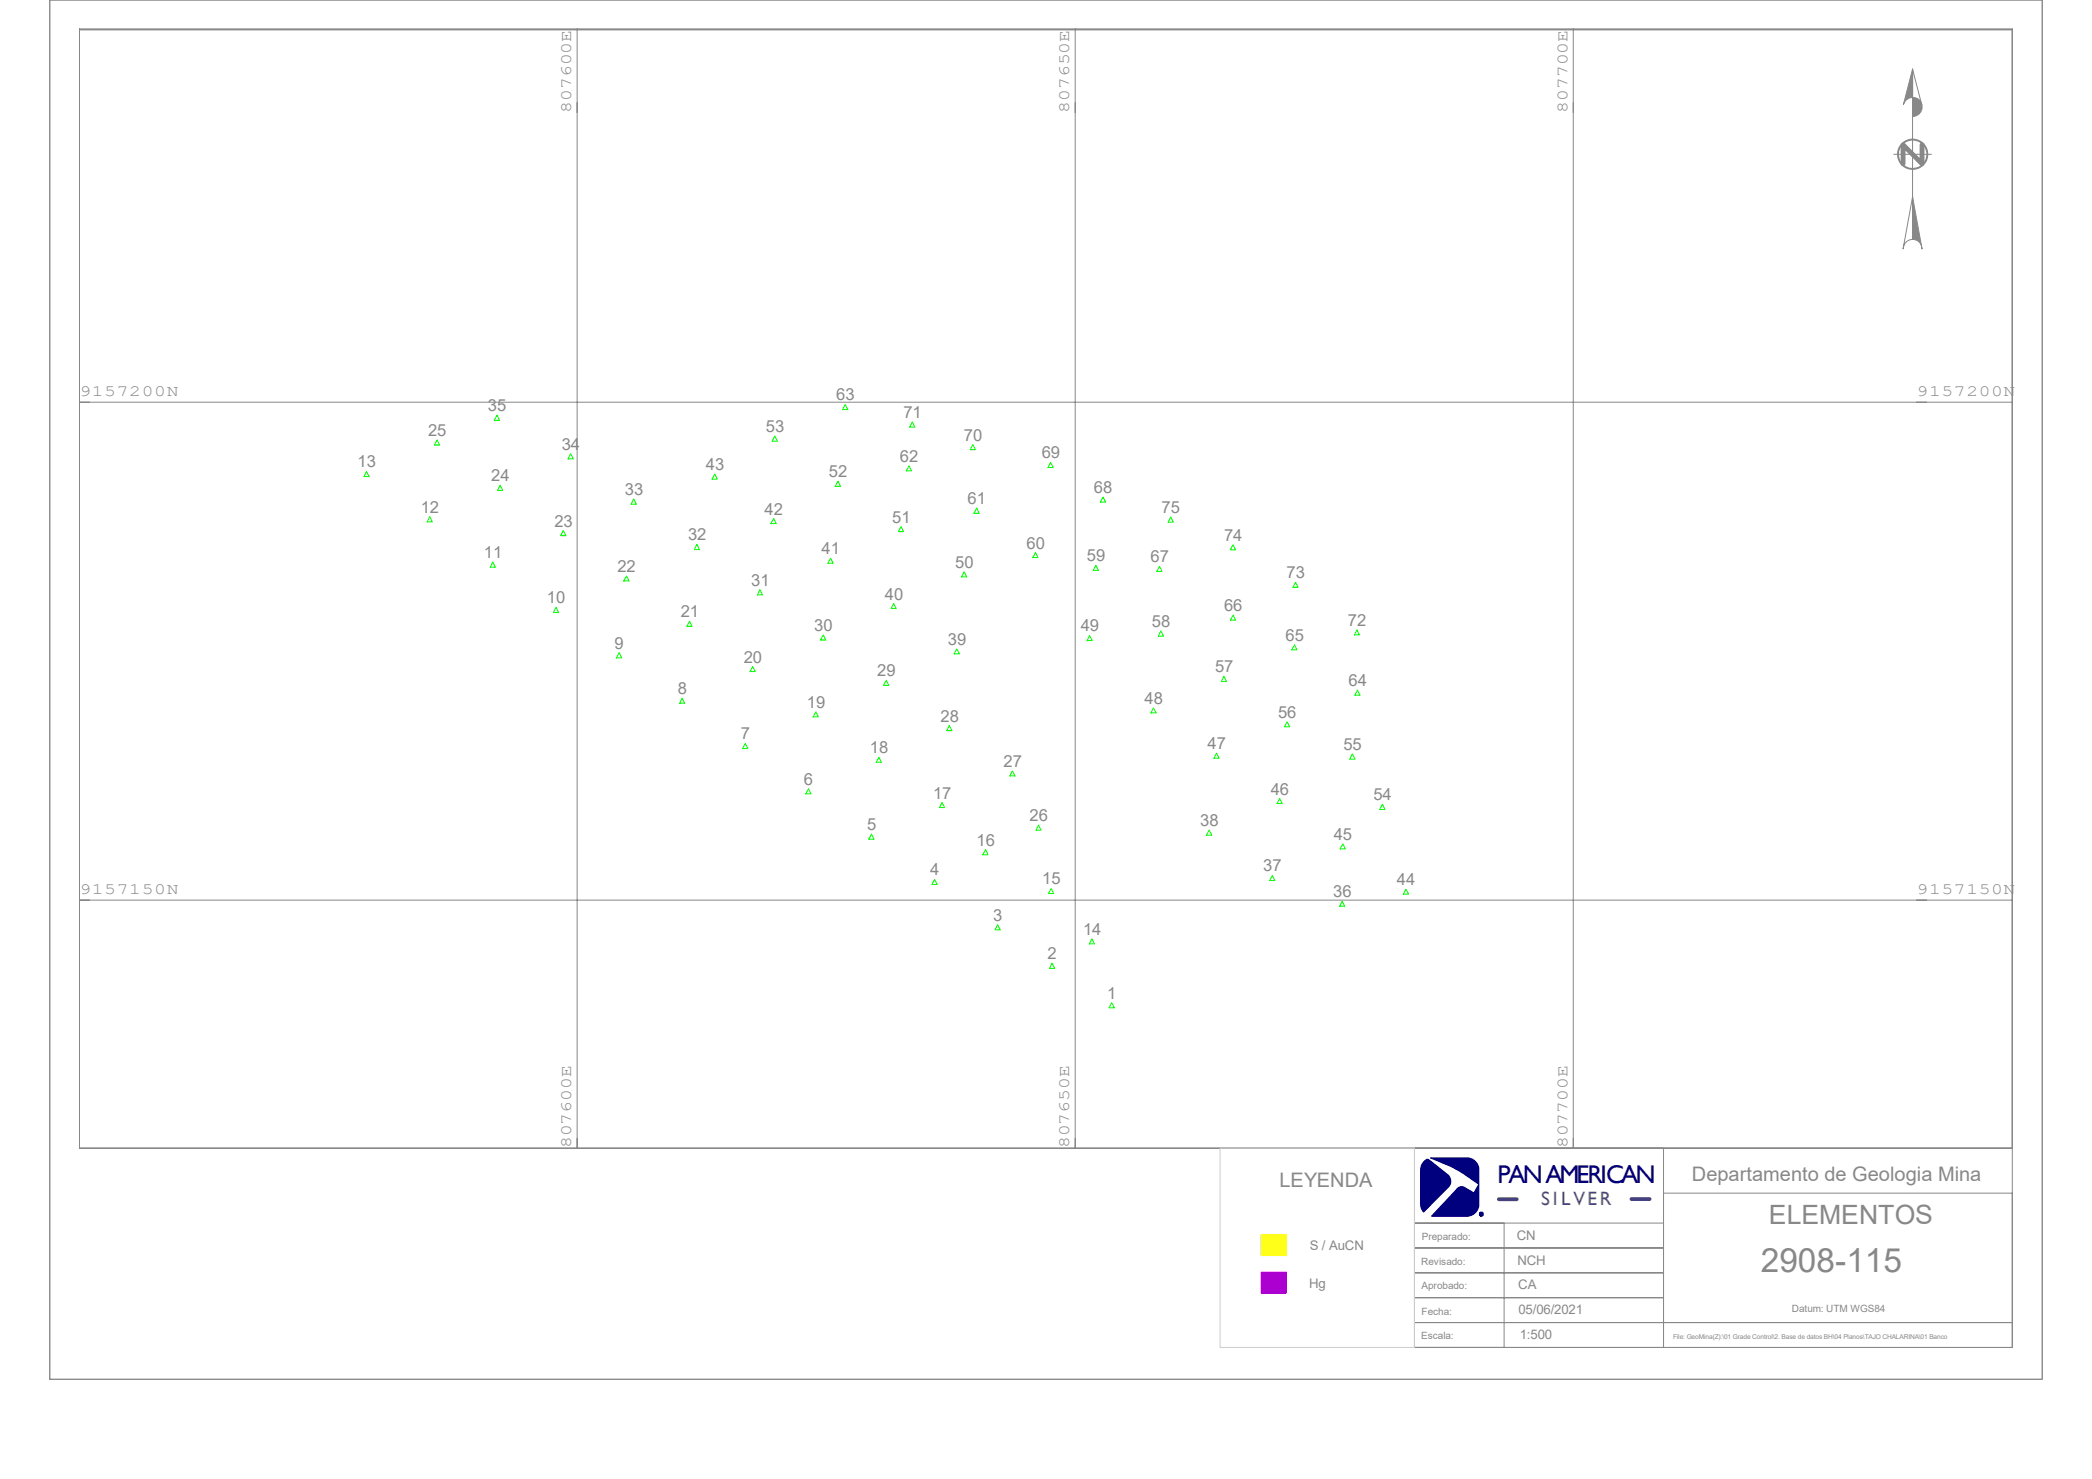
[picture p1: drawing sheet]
<svg xmlns="http://www.w3.org/2000/svg" width="420mm" height="297mm" viewBox="0 0 420 297" stroke-linecap="round" stroke-linejoin="round" font-family="sans-serif">
<g fill="#888" stroke="#888" stroke-width=".2">
<path d="M384 39.5l1.9 10.5-.2-.9a1.82 1.82 0 0 0-1.7-1z" fill-rule="evenodd"/>
<path d="M384 19.6a1.91 1.91 0 0 1 1.9 1.9 1.91 1.91 0 0 1-1.9 1.9z" fill-rule="evenodd"/>
<path d="M384 13.9l-.1 5.7a2.01 2.01 0 0 0-1.8 1.4z" fill-rule="evenodd"/>
</g>
<g fill="#00007f" stroke="#00007f" stroke-width=".2">
<path d="M285.8 233.4l.6-.6 .5 .1 3.7 3a1.73 1.73 0 0 1 .4 2.3l-5.2 5.2a2.21 2.21 0 0 1-.6-1.5v-7a2.22 2.22 0 0 1 .6-1.5z" fill-rule="evenodd"/>
<path d="M287.2 232.5h7.3a2.36 2.36 0 0 1 2.4 2.5v6.9a2.43 2.43 0 0 1-2.4 2.4l-7.1-.1 5-5.3a1.2 1.2 0 0 1 1.8-.4l1.7 1.1 1-1.8-3.1-2.1-2.3-1.3z" fill-rule="evenodd"/>
</g>
<path d="M253.2 247.9h5.1v4.2h-5.1z" fill-rule="evenodd" fill="#ff0" stroke="#ff0" stroke-width=".2"/>
<path d="M253.2 255.5h5.1v4.2h-5.1z" fill-rule="evenodd" fill="#f0f" stroke="#f0f" stroke-width=".2"/>
<g fill="none" stroke="#888" stroke-width=".2">
<path d="M10 0h400v277h-400zM16 6h388v224.6h-388zM16 5.8h388v224.8h-388zM115.9 5.8v224.8M215.9 5.8v224.8M315.8 5.8v224.8M384 13.9l1.8 7.2a1.88 1.88 0 0 0-1.8-1.5zM384 13.9v34.2M380.2 31h7.6M384 39.5l-.1 8.6a1.93 1.93 0 0 0-1.7 1.1l-.1 .8zM16 80.8h388M16 180.8h388"/>
<path d="M284 230.6h120v40h-120zM284 230.6h50v40h-50zM334 239.6h70v26h-70zM284 255.6h50v5h-50zM284 250.6h50v5h-50zM284 245.6h50v5h-50zM284 245.6h18v25h-18zM284 265.6h50v5h-50zM284 260.6h50v5h-50zM334 265.6h70v5h-70z"/>
<circle cx="384" cy="31" r="2.86"/>
<circle cx="384" cy="31" r="3"/>
</g>
<path d="M385.9 29.1v3.8l-3.8-3.8v3.8" fill="none" stroke="#888" stroke-width=".97"/>
<circle cx="297.4" cy="243.8" r=".32" fill="none" stroke="#00007f" stroke-width=".38"/>
<g fill="none" stroke="#0f0" stroke-width=".2">
<path d="M73.6 94.7l.5 1h-1zM87.8 88.3l.5 1.1h-1.1zM99.8 83.4l.5 1h-1.1zM100.4 97.5l.5 1h-1zM114.6 91.1l.5 1.1h-1.1zM143.5 95.2l.5 1h-1zM155.5 87.5l.6 1.1h-1.1zM168.2 96.6l.5 1.1h-1zM169.7 81.2l.5 1.1h-1zM182.5 93.6l.5 1h-1.1zM183.1 84.8l.6 1h-1.1zM195.3 89.3l.5 1h-1z"/>
<path d="M210.9 92.9l.6 1h-1.1zM221.4 99.8l.6 1h-1.1zM86.3 103.8l.5 1h-1zM98.9 112.9l.5 1h-1zM113.1 106.6l.5 1h-1zM125.8 115.7l.5 1h-1.1zM127.2 100.2l.6 1.1h-1.1zM139.9 109.3l.5 1.1h-1zM152.6 118.4l.5 1.1h-1zM155.3 104.1l.5 1.1h-1zM166.8 112.1l.5 1h-1.1zM180.9 105.7l.5 1.1h-1z"/>
<path d="M193.5 114.9l.6 1h-1.1zM196.1 102l.5 1.1h-1.1zM207.9 111l.5 1h-1.1zM220 113.5l.5 1.1h-1zM232.8 113.7l.5 1.1h-1.1zM235 103.8l.5 1.1h-1zM247.5 109.4l.6 1h-1.1zM260.1 116.9l.5 1h-1zM111.6 122l.5 1h-1zM124.3 131.1l.5 1h-1.1zM138.4 124.8l.5 1h-1zM151.1 133.9l.5 1h-1z"/>
<path d="M165.3 127.5l.5 1h-1.1zM177.9 136.6l.5 1h-1zM179.4 121.2l.5 1h-1zM192.1 130.3l.5 1h-1zM218.7 127.6l.6 1.1h-1.1zM233 126.7l.6 1.1h-1.1zM245.7 135.8l.6 1.1h-1.1zM247.6 123.5l.5 1h-1.1zM259.9 129.5l.5 1h-1.1zM272.4 126.5l.5 1h-1zM272.5 138.6l.6 1h-1.1zM136.9 140.2l.6 1h-1.1z"/>
<path d="M149.6 149.3l.6 1h-1.1zM162.3 158.4l.5 1h-1zM163.8 143l.5 1h-1.1zM176.4 152.1l.6 1h-1.1zM190.6 145.7l.5 1h-1zM203.2 154.8l.6 1h-1.1zM231.6 142.2l.5 1h-1zM244.2 151.3l.6 1h-1.1zM258.4 144.9l.5 1.1h-1zM271.5 151.4l.5 1h-1zM175 167.5l.5 1h-1.1zM187.6 176.6l.6 1h-1.1z"/>
<path d="M189.1 161.2l.6 1h-1.1zM197.9 170.6l.5 1.1h-1.1zM208.5 165.7l.5 1h-1zM211 178.4l.5 1.1h-1zM242.7 166.7l.6 1h-1.1zM255.4 175.8l.5 1h-1zM256.9 160.4l.5 1h-1zM269.6 169.5l.5 1h-1.1zM277.5 161.5l.5 1.1h-1zM282.2 178.6l.6 1h-1.1zM200.3 185.7l.5 1h-1zM211.2 193.4l.6 1.1h-1.1z"/>
<path d="M219.2 188.6l.6 1h-1.1zM269.5 181l.5 1h-1.1zM223.2 201.4l.5 1h-1zM297.6 244.2h.1"/>
</g>
<path d="M300.9 240.8h3.6M327.5 240.8h3.7" fill="none" stroke="#494949" stroke-width=".76"/>
<path d="M244.9 230.6h39.1v40h-39.1z" fill="none" stroke="#ccc" stroke-width=".2"/>
<text font-size="6.7" fill="#888" x="353.5" y="255.4">2908-115</text>
<text font-size="5.3" fill="#888" x="355.1" y="245.8">ELEMENTOS</text>
<text font-size="5.1" fill="#090075" x="300.6" y="237.7">PAN AMERICAN</text>
<g font-size="4" fill="#888">
<text x="256.9" y="238.4">LEYENDA</text>
<text x="339.6" y="237.2">Departamento de Geologia Mina</text>
</g>
<text font-size="3.9" fill="#575757" x="309.4" y="241.9">S I L V E R</text>
<g font-size="3.3" fill="#888">
<text x="98" y="82.6">35</text>
<text x="167.9" y="80.4">63</text>
<text x="181.4" y="83.9">71</text>
<text x="85.9" y="87.5">25</text>
<text x="153.8" y="86.7">53</text>
<text x="193.5" y="88.5">70</text>
<text x="71.8" y="93.9">13</text>
<text x="112.8" y="90.3">34</text>
<text x="141.7" y="94.4">43</text>
<text x="166.4" y="95.8">52</text>
<text x="180.7" y="92.8">62</text>
<text x="209.1" y="92">69</text>
<text x="98.6" y="96.6">24</text>
<text x="125.4" y="99.4">33</text>
<text x="194.3" y="101.2">61</text>
<text x="219.6" y="99">68</text>
<text x="84.5" y="103">12</text>
<text x="111.3" y="105.7">23</text>
<text x="153.5" y="103.3">42</text>
<text x="179.1" y="104.9">51</text>
<text x="233.2" y="103">75</text>
<text x="97.2" y="112.1">11</text>
<text x="138.1" y="108.5">32</text>
<text x="164.9" y="111.3">41</text>
<text x="206.1" y="110.2">60</text>
<text x="218.2" y="112.7">59</text>
<text x="231" y="112.9">67</text>
<text x="245.7" y="108.6">74</text>
<text x="124" y="114.9">22</text>
<text x="150.8" y="117.6">31</text>
<text x="191.8" y="114">50</text>
<text x="258.3" y="116.1">73</text>
<text x="109.8" y="121.2">10</text>
<text x="136.7" y="124">21</text>
<text x="177.6" y="120.4">40</text>
<text x="231.3" y="125.9">58</text>
<text x="245.7" y="122.7">66</text>
<text x="270.6" y="125.6">72</text>
<text x="123.4" y="130.3">9</text>
<text x="163.4" y="126.7">30</text>
<text x="190.3" y="129.5">39</text>
<text x="217" y="126.8">49</text>
<text x="258.1" y="128.7">65</text>
<text x="149.3" y="133.1">20</text>
<text x="176.1" y="135.8">29</text>
<text x="243.9" y="135">57</text>
<text x="270.7" y="137.8">64</text>
<text x="136.1" y="139.4">8</text>
<text x="162" y="142.2">19</text>
<text x="229.8" y="141.4">48</text>
<text x="148.7" y="148.5">7</text>
<text x="188.8" y="144.9">28</text>
<text x="256.6" y="144.1">56</text>
<text x="174.6" y="151.3">18</text>
<text x="201.5" y="154">27</text>
<text x="242.4" y="150.5">47</text>
<text x="269.7" y="150.6">55</text>
<text x="161.4" y="157.6">6</text>
<text x="187.3" y="160.4">17</text>
<text x="255.1" y="159.6">46</text>
<text x="275.7" y="160.7">54</text>
<text x="174.1" y="166.7">5</text>
<text x="206.7" y="164.9">26</text>
<text x="241" y="165.9">38</text>
<text x="196" y="169.8">16</text>
<text x="267.8" y="168.7">45</text>
<text x="186.7" y="175.8">4</text>
<text x="209.2" y="177.6">15</text>
<text x="253.6" y="175">37</text>
<text x="280.5" y="177.8">44</text>
<text x="199.4" y="184.9">3</text>
<text x="267.7" y="180.2">36</text>
<text x="217.4" y="187.7">14</text>
<text x="210.3" y="192.6">2</text>
<text x="222.3" y="200.6">1</text>
</g>
<g font-size="3.2" fill="#888">
<text x="114.6" y="22.6" transform="rotate(-90 114.6 22.6)">807600E</text>
<text x="214.7" y="22.6" transform="rotate(-90 214.7 22.6)">807650E</text>
<text x="314.7" y="22.6" transform="rotate(-90 314.7 22.6)">807700E</text>
<text x="16" y="79.6">9157200N</text>
<text x="384.8" y="79.6">9157200N</text>
<text x="16" y="179.6">9157150N</text>
<text x="384.8" y="179.6">9157150N</text>
<text x="114.6" y="230.6" transform="rotate(-90 114.6 230.6)">807600E</text>
<text x="214.7" y="230.6" transform="rotate(-90 214.7 230.6)">807650E</text>
<text x="314.7" y="230.6" transform="rotate(-90 314.7 230.6)">807700E</text>
</g>
<g font-size="2.7" fill="#888">
<text x="262.9" y="251.1">S / AuCN</text>
<text x="304.5" y="249.1">CN</text>
<text x="304.6" y="254">NCH</text>
<text x="262.8" y="258.7">Hg</text>
<text x="304.8" y="258.8">CA</text>
<text x="304.8" y="263.9">05/06/2021</text>
<text x="305.1" y="268.8">1:500</text>
</g>
<g font-size="2" fill="#888">
<text x="285.5" y="249.1">Preparado:</text>
<text x="285.3" y="254.1">Revisado:</text>
<text x="285.4" y="258.9">Aprobado:</text>
<text x="285.4" y="264">Fecha:</text>
<text x="359.7" y="263.4">Datum: UTM WGS84</text>
<text x="285.3" y="268.9">Escala:</text>
</g>
<text font-size="1.3" fill="#888" x="335.9" y="268.9">File: GeoMina(Z):\01 Grade Control\2. Base de datos BH\04 Planos\TAJO CHALARINA\01 Banco</text>
<text font-size=".5" fill="#020975" x="297.2" y="244">R</text>
</svg>
